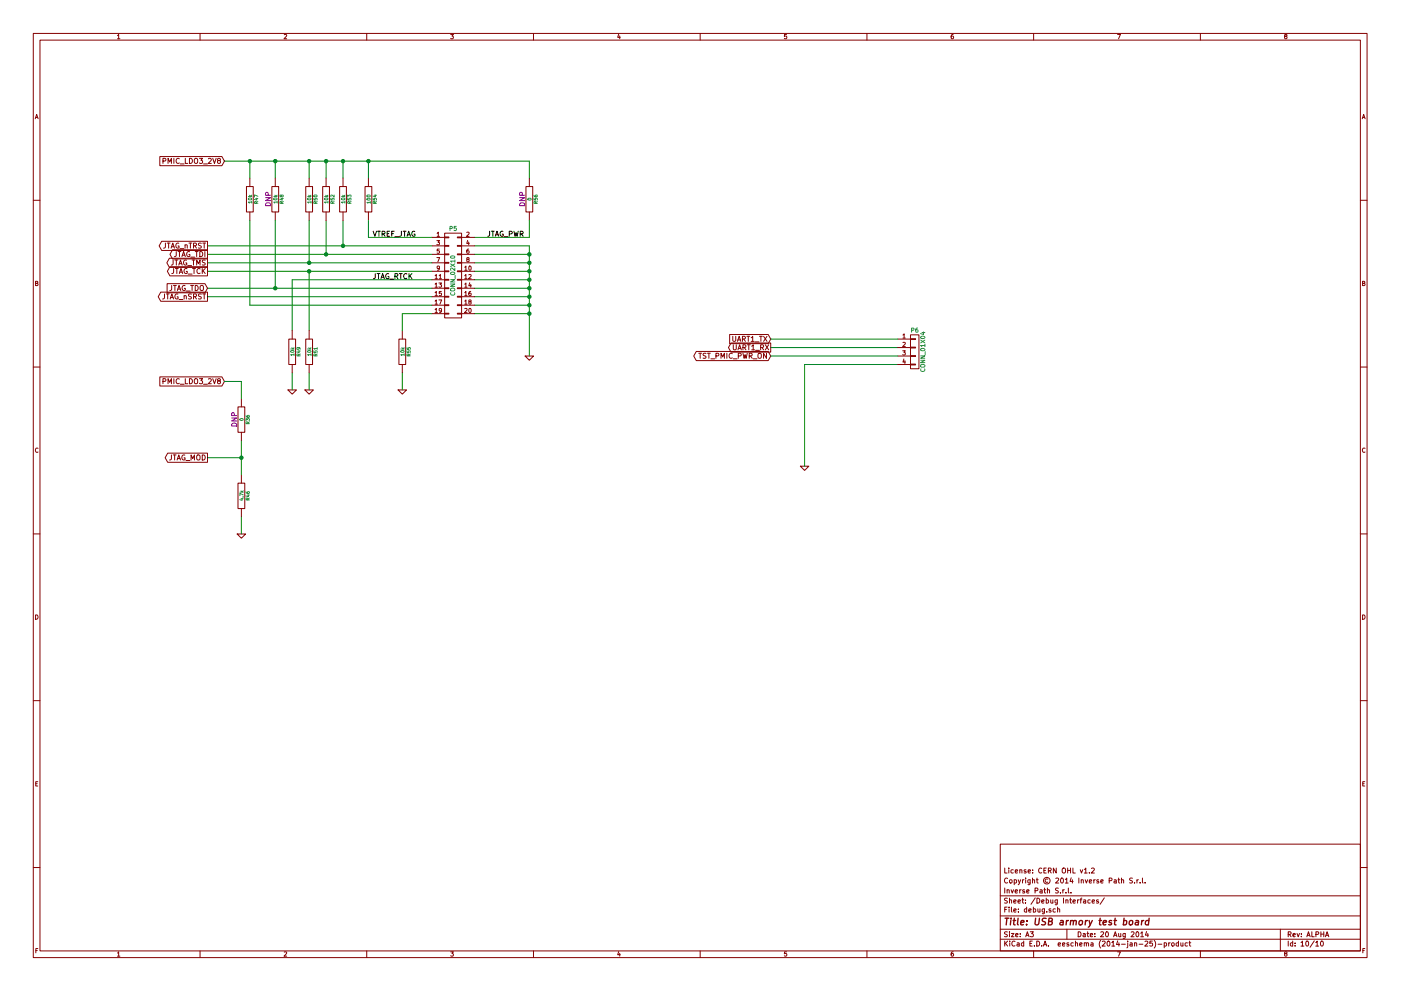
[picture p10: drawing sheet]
EESchema Schematic File Version 2
LIBS:power
LIBS:device
LIBS:transistors
LIBS:conn
LIBS:linear
LIBS:regul
LIBS:74xx
LIBS:cmos4000
LIBS:adc-dac
LIBS:memory
LIBS:xilinx
LIBS:special
LIBS:microcontrollers
LIBS:dsp
LIBS:microchip
LIBS:analog_switches
LIBS:motorola
LIBS:texas
LIBS:intel
LIBS:audio
LIBS:interface
LIBS:digital-audio
LIBS:philips
LIBS:display
LIBS:cypress
LIBS:siliconi
LIBS:opto
LIBS:atmel
LIBS:contrib
LIBS:valves
LIBS:armory
EELAYER 24 0
EELAYER END
$Descr A3 16535 11693
encoding utf-8
Sheet 10 10
Title "USB armory test board"
Date "20 Aug 2014"
Rev "ALPHA"
Comp "Inverse Path S.r.l."
Comment1 "Copyright © 2014 Inverse Path S.r.l."
Comment2 "License: CERN OHL v1.2"
Comment3 ""
Comment4 ""
$EndDescr
$Comp
L GND #PWR0103
U 1 1
P 6250 4200
F 0 "#PWR0103" H 6250 4200 30  0001 C CNN
F 1 "GND" H 6250 4130 30  0001 C CNN
F 2 "" H 6250 4200 60  0000 C CNN
F 3 "" H 6250 4200 60  0000 C CNN
	1    6250 4200
	1    0    0    -1  
$EndComp
Wire Wire Line
	5600 2900 6250 2900
Wire Wire Line
	6250 2900 6250 4200
Wire Wire Line
	5600 3000 6250 3000
Connection ~ 6250 3000
Wire Wire Line
	5600 3100 6250 3100
Connection ~ 6250 3100
Wire Wire Line
	5600 3200 6250 3200
Connection ~ 6250 3200
Wire Wire Line
	5600 3300 6250 3300
Connection ~ 6250 3300
Wire Wire Line
	5600 3400 6250 3400
Connection ~ 6250 3400
Wire Wire Line
	5600 3500 6250 3500
Connection ~ 6250 3500
Wire Wire Line
	5600 3600 6250 3600
Connection ~ 6250 3600
Wire Wire Line
	5600 3700 6250 3700
Connection ~ 6250 3700
Text GLabel 2650 1900 0    60   Input ~ 0
PMIC_LDO3_2V8
Wire Wire Line
	4050 2600 4050 2900
Wire Wire Line
	2450 2900 5100 2900
Wire Wire Line
	3850 2600 3850 3000
Wire Wire Line
	2450 3000 5100 3000
$Comp
L R R50
U 1 1
P 3650 2350
F 0 "R50" V 3730 2350 40  0000 C CNN
F 1 "10k" V 3657 2351 40  0000 C CNN
F 2 "SM0603" V 3580 2350 30  0001 C CNN
F 3 "~" H 3650 2350 30  0000 C CNN
F 4 "Vishay Draloric" V 3650 2350 60  0001 C CNN "Mfg"
F 5 "CRCW060310K0FKEA" V 3650 2350 60  0001 C CNN "Mfg PN"
F 6 "100mW, 1%" V 3650 2350 60  0001 C CNN "Desc"
F 7 "Farnell" V 3650 2350 60  0001 C CNN "Supplier"
F 8 "1469748" V 3650 2350 60  0001 C CNN "Supplier PN"
	1    3650 2350
	1    0    0    -1  
$EndComp
Wire Wire Line
	3650 2600 3650 3100
Wire Wire Line
	2450 3100 5100 3100
Wire Wire Line
	2450 3200 5100 3200
Wire Wire Line
	3650 3200 3650 3900
Wire Wire Line
	3450 3300 5100 3300
Wire Wire Line
	3450 3300 3450 3900
$Comp
L R R52
U 1 1
P 3850 2350
F 0 "R52" V 3930 2350 40  0000 C CNN
F 1 "10k" V 3857 2351 40  0000 C CNN
F 2 "SM0603" V 3780 2350 30  0001 C CNN
F 3 "~" H 3850 2350 30  0000 C CNN
F 4 "Vishay Draloric" V 3850 2350 60  0001 C CNN "Mfg"
F 5 "CRCW060310K0FKEA" V 3850 2350 60  0001 C CNN "Mfg PN"
F 6 "100mW, 1%" V 3850 2350 60  0001 C CNN "Desc"
F 7 "Farnell" V 3850 2350 60  0001 C CNN "Supplier"
F 8 "1469748" V 3850 2350 60  0001 C CNN "Supplier PN"
	1    3850 2350
	1    0    0    -1  
$EndComp
$Comp
L R R53
U 1 1
P 4050 2350
F 0 "R53" V 4130 2350 40  0000 C CNN
F 1 "10k" V 4057 2351 40  0000 C CNN
F 2 "SM0603" V 3980 2350 30  0001 C CNN
F 3 "~" H 4050 2350 30  0000 C CNN
F 4 "Vishay Draloric" V 4050 2350 60  0001 C CNN "Mfg"
F 5 "CRCW060310K0FKEA" V 4050 2350 60  0001 C CNN "Mfg PN"
F 6 "100mW, 1%" V 4050 2350 60  0001 C CNN "Desc"
F 7 "Farnell" V 4050 2350 60  0001 C CNN "Supplier"
F 8 "1469748" V 4050 2350 60  0001 C CNN "Supplier PN"
	1    4050 2350
	1    0    0    -1  
$EndComp
$Comp
L R R51
U 1 1
P 3650 4150
F 0 "R51" V 3730 4150 40  0000 C CNN
F 1 "10k" V 3657 4151 40  0000 C CNN
F 2 "SM0603" V 3580 4150 30  0001 C CNN
F 3 "~" H 3650 4150 30  0000 C CNN
F 4 "Vishay Draloric" V 3650 4150 60  0001 C CNN "Mfg"
F 5 "CRCW060310K0FKEA" V 3650 4150 60  0001 C CNN "Mfg PN"
F 6 "100mW, 1%" V 3650 4150 60  0001 C CNN "Desc"
F 7 "Farnell" V 3650 4150 60  0001 C CNN "Supplier"
F 8 "1469748" V 3650 4150 60  0001 C CNN "Supplier PN"
	1    3650 4150
	1    0    0    -1  
$EndComp
$Comp
L R R49
U 1 1
P 3450 4150
F 0 "R49" V 3530 4150 40  0000 C CNN
F 1 "10k" V 3457 4151 40  0000 C CNN
F 2 "SM0603" V 3380 4150 30  0001 C CNN
F 3 "~" H 3450 4150 30  0000 C CNN
F 4 "Vishay Draloric" V 3450 4150 60  0001 C CNN "Mfg"
F 5 "CRCW060310K0FKEA" V 3450 4150 60  0001 C CNN "Mfg PN"
F 6 "100mW, 1%" V 3450 4150 60  0001 C CNN "Desc"
F 7 "Farnell" V 3450 4150 60  0001 C CNN "Supplier"
F 8 "1469748" V 3450 4150 60  0001 C CNN "Supplier PN"
	1    3450 4150
	1    0    0    -1  
$EndComp
$Comp
L R R48
U 1 1
P 3250 2350
F 0 "R48" V 3330 2350 40  0000 C CNN
F 1 "10k" V 3257 2351 40  0000 C CNN
F 2 "SM0603" V 3180 2350 30  0001 C CNN
F 3 "~" H 3250 2350 30  0000 C CNN
F 4 "Vishay Draloric" V 3250 2350 60  0001 C CNN "Mfg"
F 5 "CRCW060310K0FKEA" V 3250 2350 60  0001 C CNN "Mfg PN"
F 6 "100mW, 1%" V 3250 2350 60  0001 C CNN "Desc"
F 7 "Farnell" V 3250 2350 60  0001 C CNN "Supplier"
F 8 "1469748" V 3250 2350 60  0001 C CNN "Supplier PN"
F 9 "DNP" V 3171 2350 60  0000 C CNN "DNP"
	1    3250 2350
	1    0    0    -1  
$EndComp
Wire Wire Line
	2450 3400 5100 3400
Wire Wire Line
	3250 3400 3250 2600
$Comp
L R R47
U 1 1
P 2950 2350
F 0 "R47" V 3030 2350 40  0000 C CNN
F 1 "10k" V 2957 2351 40  0000 C CNN
F 2 "SM0603" V 2880 2350 30  0001 C CNN
F 3 "~" H 2950 2350 30  0000 C CNN
F 4 "Vishay Draloric" V 2950 2350 60  0001 C CNN "Mfg"
F 5 "CRCW060310K0FKEA" V 2950 2350 60  0001 C CNN "Mfg PN"
F 6 "100mW, 1%" V 2950 2350 60  0001 C CNN "Desc"
F 7 "Farnell" V 2950 2350 60  0001 C CNN "Supplier"
F 8 "1469748" V 2950 2350 60  0001 C CNN "Supplier PN"
	1    2950 2350
	1    0    0    -1  
$EndComp
Wire Wire Line
	2950 3600 5100 3600
Wire Wire Line
	2950 3600 2950 2600
Wire Wire Line
	4050 1900 4050 2100
Wire Wire Line
	3850 1900 3850 2100
Connection ~ 3850 1900
Wire Wire Line
	3650 1900 3650 2100
Connection ~ 3650 1900
Wire Wire Line
	3250 1900 3250 2100
Connection ~ 3250 1900
Wire Wire Line
	2950 1900 2950 2100
Connection ~ 2950 1900
$Comp
L R R55
U 1 1
P 4750 4150
F 0 "R55" V 4830 4150 40  0000 C CNN
F 1 "10k" V 4757 4151 40  0000 C CNN
F 2 "SM0603" V 4680 4150 30  0001 C CNN
F 3 "~" H 4750 4150 30  0000 C CNN
F 4 "Vishay Draloric" V 4750 4150 60  0001 C CNN "Mfg"
F 5 "CRCW060310K0FKEA" V 4750 4150 60  0001 C CNN "Mfg PN"
F 6 "100mW, 1%" V 4750 4150 60  0001 C CNN "Desc"
F 7 "Farnell" V 4750 4150 60  0001 C CNN "Supplier"
F 8 "1469748" V 4750 4150 60  0001 C CNN "Supplier PN"
	1    4750 4150
	1    0    0    -1  
$EndComp
Wire Wire Line
	4750 3700 5100 3700
Wire Wire Line
	4750 3700 4750 3900
$Comp
L GND #PWR0104
U 1 1
P 4750 4600
F 0 "#PWR0104" H 4750 4600 30  0001 C CNN
F 1 "GND" H 4750 4530 30  0001 C CNN
F 2 "" H 4750 4600 60  0000 C CNN
F 3 "" H 4750 4600 60  0000 C CNN
	1    4750 4600
	1    0    0    -1  
$EndComp
$Comp
L GND #PWR0105
U 1 1
P 3650 4600
F 0 "#PWR0105" H 3650 4600 30  0001 C CNN
F 1 "GND" H 3650 4530 30  0001 C CNN
F 2 "" H 3650 4600 60  0000 C CNN
F 3 "" H 3650 4600 60  0000 C CNN
	1    3650 4600
	1    0    0    -1  
$EndComp
$Comp
L GND #PWR0106
U 1 1
P 3450 4600
F 0 "#PWR0106" H 3450 4600 30  0001 C CNN
F 1 "GND" H 3450 4530 30  0001 C CNN
F 2 "" H 3450 4600 60  0000 C CNN
F 3 "" H 3450 4600 60  0000 C CNN
	1    3450 4600
	1    0    0    -1  
$EndComp
Wire Wire Line
	4750 4400 4750 4600
Wire Wire Line
	3650 4400 3650 4600
Wire Wire Line
	3450 4400 3450 4600
$Comp
L R R54
U 1 1
P 4350 2350
F 0 "R54" V 4430 2350 40  0000 C CNN
F 1 "100" V 4357 2351 40  0000 C CNN
F 2 "SM0603" V 4280 2350 30  0001 C CNN
F 3 "~" H 4350 2350 30  0000 C CNN
F 4 "Vishay Draloric" V 4350 2350 60  0001 C CNN "Mfg"
F 5 "CRCW0603100RFKEA" V 4350 2350 60  0001 C CNN "Mfg PN"
F 6 "100mW, 1%" V 4350 2350 60  0001 C CNN "Desc"
F 7 "Farnell" V 4350 2350 60  0001 C CNN "Supplier"
F 8 "1469752" V 4350 2350 60  0001 C CNN "Supplier PN"
	1    4350 2350
	1    0    0    -1  
$EndComp
Connection ~ 4050 1900
Wire Wire Line
	4350 2800 5100 2800
Wire Wire Line
	4350 2600 4350 2800
Wire Wire Line
	4350 2100 4350 1900
Wire Wire Line
	2650 1900 6250 1900
Text GLabel 2450 2900 0    60   Output ~ 0
JTAG_nTRST
Text GLabel 2450 3000 0    60   Output ~ 0
JTAG_TDI
Text GLabel 2450 3100 0    60   Output ~ 0
JTAG_TMS
Connection ~ 4050 2900
Connection ~ 3850 3000
Connection ~ 3650 3100
Text GLabel 2450 3200 0    60   Output ~ 0
JTAG_TCK
Connection ~ 3650 3200
Text GLabel 2450 3400 0    60   Input ~ 0
JTAG_TDO
Connection ~ 3250 3400
Text GLabel 2450 3500 0    60   Output ~ 0
JTAG_nSRST
Wire Wire Line
	2450 3500 5100 3500
$Comp
L R R56
U 1 1
P 6250 2350
F 0 "R56" V 6330 2350 40  0000 C CNN
F 1 "0" V 6257 2351 40  0000 C CNN
F 2 "SM0603" V 6180 2350 30  0001 C CNN
F 3 "~" H 6250 2350 30  0000 C CNN
F 4 "-" V 6250 2350 60  0001 C CNN "Mfg"
F 5 "-" V 6250 2350 60  0001 C CNN "Mfg PN"
F 6 "-" V 6250 2350 60  0001 C CNN "Desc"
F 7 "-" V 6250 2350 60  0001 C CNN "Supplier"
F 8 "-" V 6250 2350 60  0001 C CNN "Supplier PN"
F 9 "DNP" V 6171 2350 60  0000 C CNN "DNP"
	1    6250 2350
	1    0    0    -1  
$EndComp
Wire Wire Line
	5600 2800 6250 2800
Wire Wire Line
	6250 2800 6250 2600
Wire Wire Line
	6250 1900 6250 2100
Connection ~ 4350 1900
Text Label 5750 2800 0    60   ~ 0
JTAG_PWR
Text Label 4400 2800 0    60   ~ 0
VTREF_JTAG
Text GLabel 2450 5400 0    60   Output ~ 0
JTAG_MOD
$Comp
L R R36
U 1 1
P 2850 4950
F 0 "R36" V 2930 4950 40  0000 C CNN
F 1 "0" V 2857 4951 40  0000 C CNN
F 2 "SM0603" V 2780 4950 30  0001 C CNN
F 3 "~" H 2850 4950 30  0000 C CNN
F 4 "-" V 2850 4950 60  0001 C CNN "Mfg"
F 5 "-" V 2850 4950 60  0001 C CNN "Mfg PN"
F 6 "-" V 2850 4950 60  0001 C CNN "Desc"
F 7 "-" V 2850 4950 60  0001 C CNN "Supplier"
F 8 "-" V 2850 4950 60  0001 C CNN "Supplier PN"
F 9 "DNP" V 2771 4950 60  0000 C CNN "DNP"
	1    2850 4950
	1    0    0    -1  
$EndComp
Text GLabel 2650 4500 0    60   Input ~ 0
PMIC_LDO3_2V8
Wire Wire Line
	2650 4500 2850 4500
Wire Wire Line
	2850 4500 2850 4700
$Comp
L R R46
U 1 1
P 2850 5850
F 0 "R46" V 2930 5850 40  0000 C CNN
F 1 "4.7k" V 2857 5851 40  0000 C CNN
F 2 "SM0603" V 2780 5850 30  0001 C CNN
F 3 "~" H 2850 5850 30  0000 C CNN
F 4 "Vishay Draloric" V 2850 5850 60  0001 C CNN "Mfg"
F 5 "CRCW06034K70FKEA" V 2850 5850 60  0001 C CNN "Mfg PN"
F 6 "100mW, 1%" V 2850 5850 60  0001 C CNN "Desc"
F 7 "Farnell" V 2850 5850 60  0001 C CNN "Supplier"
F 8 "1469807" V 2850 5850 60  0001 C CNN "Supplier PN"
	1    2850 5850
	1    0    0    -1  
$EndComp
Wire Wire Line
	2850 5200 2850 5600
Wire Wire Line
	2450 5400 2850 5400
Connection ~ 2850 5400
$Comp
L GND #PWR0107
U 1 1
P 2850 6300
F 0 "#PWR0107" H 2850 6300 30  0001 C CNN
F 1 "GND" H 2850 6230 30  0001 C CNN
F 2 "" H 2850 6300 60  0000 C CNN
F 3 "" H 2850 6300 60  0000 C CNN
	1    2850 6300
	1    0    0    -1  
$EndComp
Wire Wire Line
	2850 6100 2850 6300
Text Label 4400 3300 0    60   ~ 0
JTAG_RTCK
Text GLabel 9100 4000 0    60   Input ~ 0
UART1_TX
Text GLabel 9100 4100 0    60   Output ~ 0
UART1_RX
$Comp
L GND #PWR0108
U 1 1
P 9500 5500
F 0 "#PWR0108" H 9500 5500 30  0001 C CNN
F 1 "GND" H 9500 5430 30  0001 C CNN
F 2 "" H 9500 5500 60  0000 C CNN
F 3 "" H 9500 5500 60  0000 C CNN
	1    9500 5500
	1    0    0    -1  
$EndComp
Wire Wire Line
	9500 4300 9500 5500
Text GLabel 9100 4200 0    60   BiDi ~ 0
TST_PMIC_PWR_ON
Wire Wire Line
	9100 4000 10600 4000
Wire Wire Line
	9100 4100 10600 4100
Wire Wire Line
	9100 4200 10600 4200
Wire Wire Line
	10600 4300 9500 4300
$Comp
L CONN_01X04 P6
U 1 1
P 10800 4150
F 0 "P6" H 10800 4400 50  0000 C CNN
F 1 "CONN_01X04" V 10900 4150 50  0000 C CNN
F 2 "pinhead-1X4" H 10800 4150 60  0001 C CNN
F 3 "" H 10800 4150 60  0000 C CNN
F 4 "-" H 10800 4150 60  0001 C CNN "Mfg"
F 5 "-" H 10800 4150 60  0001 C CNN "Mfg PN"
F 6 "-" H 10800 4150 60  0001 C CNN "Desc"
F 7 "-" H 10800 4150 60  0001 C CNN "Supplier"
F 8 "-" H 10800 4150 60  0001 C CNN "Supplier PN"
	1    10800 4150
	1    0    0    -1  
$EndComp
$Comp
L CONN_02X10 P5
U 1 1
P 5350 3250
F 0 "P5" H 5350 3800 50  0000 C CNN
F 1 "CONN_02X10" V 5350 3250 50  0000 C CNN
F 2 "VASCH10x2" H 5350 2050 60  0001 C CNN
F 3 "" H 5350 2050 60  0000 C CNN
F 4 "-" H 5350 3250 60  0001 C CNN "Mfg"
F 5 "-" H 5350 3250 60  0001 C CNN "Mfg PN"
F 6 "-" H 5350 3250 60  0001 C CNN "Desc"
F 7 "-" H 5350 3250 60  0001 C CNN "Supplier"
F 8 "-" H 5350 3250 60  0001 C CNN "Supplier PN"
	1    5350 3250
	1    0    0    -1  
$EndComp
$EndSCHEMATC
